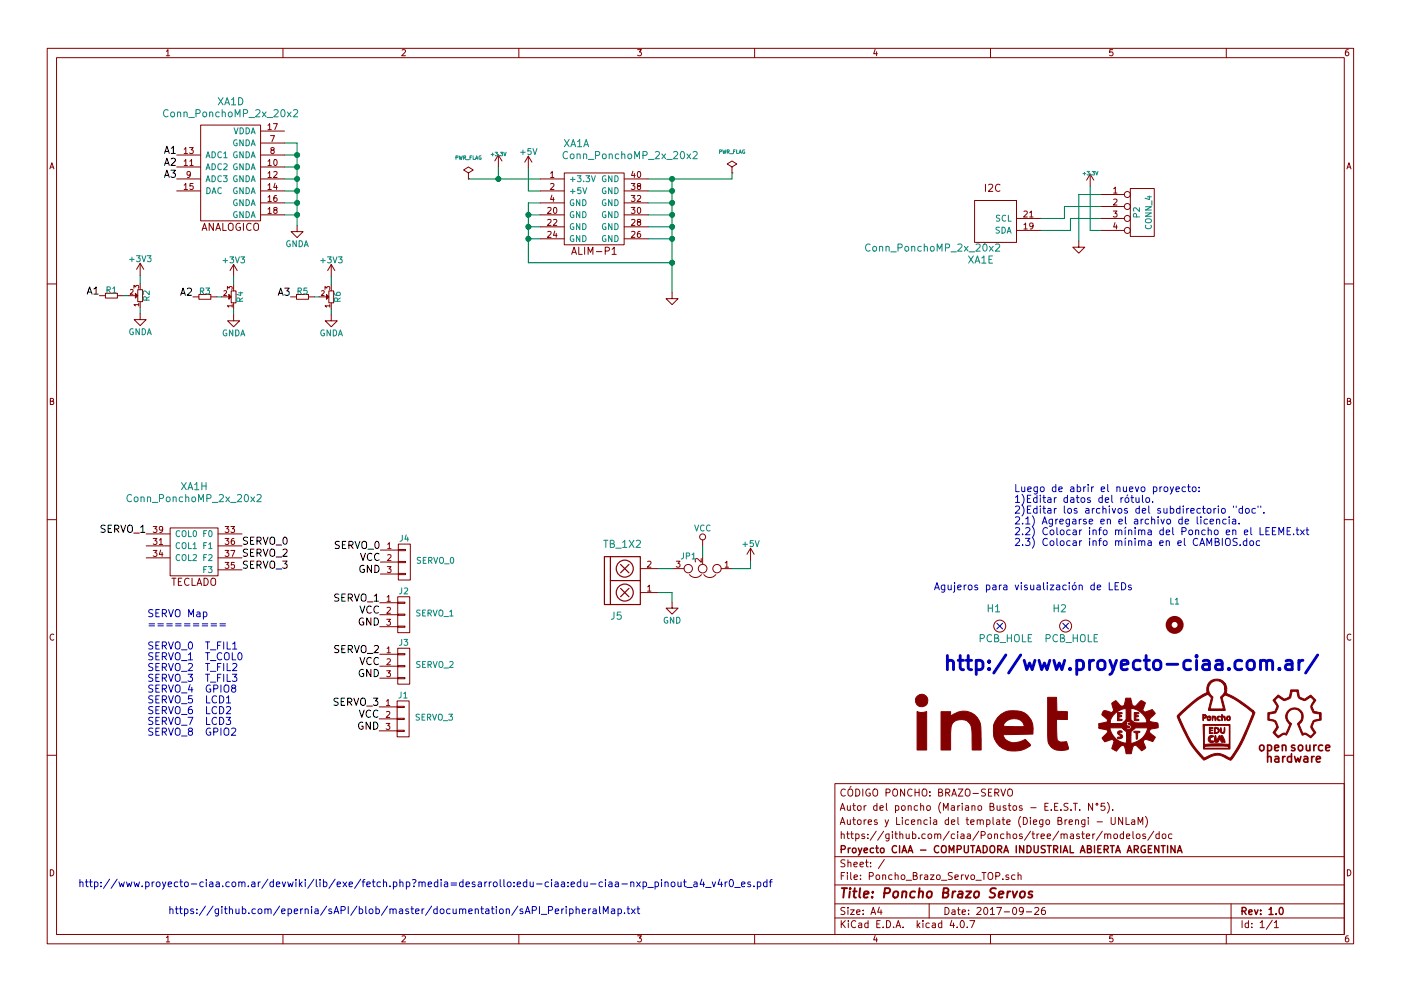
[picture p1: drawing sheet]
EESchema Schematic File Version 2
LIBS:EESTN5
LIBS:power
LIBS:Poncho_Brazo_Servo_TOP-cache
EELAYER 25 0
EELAYER END
$Descr A4 11693 8268
encoding utf-8
Sheet 1 1
Title "Poncho Brazo Servos"
Date "2017-09-26"
Rev "1.0"
Comp "Proyecto CIAA - COMPUTADORA INDUSTRIAL ABIERTA ARGENTINA"
Comment1 "https://github.com/ciaa/Ponchos/tree/master/modelos/doc"
Comment2 "Autores y Licencia del template (Diego Brengi - UNLaM)"
Comment3 "Autor del poncho (Mariano Bustos - E.E.S.T. N°5). "
Comment4 "CÓDIGO PONCHO: BRAZO-SERVO"
$EndDescr
$Comp
L OSHWA #G4
U 1 1
P 10800 6050
F 0 "#G4" H 10770 6450 60  0001 C CNN
F 1 "OSHWA" H 10800 6353 60  0001 C CNN
F 2 "Poncho_Esqueleto:Logo_OSHWA" H 10800 6050 60  0001 C CNN
F 3 "" H 10800 6050 60  0000 C CNN
	1    10800 6050
	1    0    0    -1  
$EndComp
$Comp
L Logo_Poncho #G3
U 1 1
P 10150 6000
F 0 "#G3" H 10100 5600 60  0001 C CNN
F 1 "Logo_Poncho" H 10350 5600 60  0001 C CNN
F 2 "Poncho_Esqueleto:Logo_Poncho" H 10150 6000 60  0001 C CNN
F 3 "" H 10150 6000 60  0001 C CNN
	1    10150 6000
	1    0    0    -1  
$EndComp
Text Notes 7880 5590 0    118  ~ 24
http://www.proyecto-ciaa.com.ar/
$Comp
L CONN_4 P2
U 1 1
P 9535 1765
F 0 "P2" V 9485 1765 50  0000 C CNN
F 1 "CONN_4" V 9585 1765 50  0000 C CNN
F 2 "EESTN5:pin_strip_4" H 9935 1465 60  0001 C CNN
F 3 "" H 9535 1765 60  0000 C CNN
	1    9535 1765
	1    0    0    -1  
$EndComp
Text Notes 8465 4550 0    60   ~ 0
Luego de abrir el nuevo proyecto:\n1)Editar datos del rótulo.\n2)Editar los archivos del subdirectorio "doc".\n2.1) Agregarse en el archivo de licencia.\n2.2) Colocar info mínima del Poncho en el LEEME.txt\n2.3) Colocar info mínima en el CAMBIOS.doc
Connection ~ 4160 1485
$Comp
L PWR_FLAG #FLG01
U 1 1
P 3910 1485
F 0 "#FLG01" H 3910 1580 30  0001 C CNN
F 1 "PWR_FLAG" H 3910 1665 30  0000 C CNN
F 2 "" H 3910 1485 60  0000 C CNN
F 3 "" H 3910 1485 60  0000 C CNN
	1    3910 1485
	1    0    0    -1  
$EndComp
Wire Wire Line
	4160 1485 4160 1385
Wire Wire Line
	3910 1485 4510 1485
Connection ~ 5610 1585
Wire Wire Line
	5410 1485 6110 1485
Wire Wire Line
	5610 1485 5610 2435
Wire Wire Line
	5410 1585 5610 1585
$Comp
L GND #PWR02
U 1 1
P 5610 2435
F 0 "#PWR02" H 5610 2435 30  0001 C CNN
F 1 "GND" H 5610 2365 30  0001 C CNN
F 2 "" H 5610 2435 60  0000 C CNN
F 3 "" H 5610 2435 60  0000 C CNN
	1    5610 2435
	1    0    0    -1  
$EndComp
$Comp
L Conn_PonchoMP_2x_20x2 XA1
U 1 1
P 4960 1735
F 0 "XA1" H 4810 2285 60  0000 C CNN
F 1 "Conn_PonchoMP_2x_20x2" H 5260 2185 60  0000 C CNN
F 2 "Poncho_Esqueleto:Conn_Poncho_Derecha" H 4310 1185 60  0001 C CNN
F 3 "" H 4810 2085 60  0000 C CNN
	1    4960 1735
	1    0    0    -1  
$EndComp
$Comp
L PWR_FLAG #FLG03
U 1 1
P 6110 1435
F 0 "#FLG03" H 6110 1530 30  0001 C CNN
F 1 "PWR_FLAG" H 6110 1615 30  0000 C CNN
F 2 "" H 6110 1435 60  0000 C CNN
F 3 "" H 6110 1435 60  0000 C CNN
	1    6110 1435
	1    0    0    -1  
$EndComp
Wire Wire Line
	6110 1485 6110 1435
Connection ~ 5610 1485
Wire Wire Line
	8685 1815 8885 1815
Wire Wire Line
	8885 1815 8885 1715
Wire Wire Line
	8885 1715 9185 1715
$Comp
L PCB_HOLE H2
U 1 1
P 8895 5220
F 0 "H2" H 8845 5370 60  0000 C CNN
F 1 "PCB_HOLE" H 8945 5120 60  0000 C CNN
F 2 "Poncho_Modelos:Led_Hole" H 8745 5270 60  0001 C CNN
F 3 "PCB HOLE" H 8845 5370 60  0001 C CNN
	1    8895 5220
	1    0    0    -1  
$EndComp
$Comp
L PCB_HOLE H1
U 1 1
P 8345 5220
F 0 "H1" H 8295 5370 60  0000 C CNN
F 1 "PCB_HOLE" H 8395 5120 60  0000 C CNN
F 2 "Poncho_Modelos:Led_Hole" H 8195 5270 60  0001 C CNN
F 3 "PCB HOLE" H 8295 5370 60  0001 C CNN
	1    8345 5220
	1    0    0    -1  
$EndComp
NoConn ~ 8345 5220
NoConn ~ 8895 5220
Wire Wire Line
	9185 1815 8935 1815
Wire Wire Line
	8935 1815 8935 1915
Wire Wire Line
	8935 1915 8685 1915
$Comp
L +3.3V #PWR04
U 1 1
P 4160 1385
F 0 "#PWR04" H 4160 1345 30  0001 C CNN
F 1 "+3.3V" H 4160 1495 30  0000 C CNN
F 2 "" H 4160 1385 60  0000 C CNN
F 3 "" H 4160 1385 60  0000 C CNN
	1    4160 1385
	1    0    0    -1  
$EndComp
$Comp
L +3.3V #PWR05
U 1 1
P 9100 1545
F 0 "#PWR05" H 9100 1505 30  0001 C CNN
F 1 "+3.3V" H 9100 1655 30  0000 C CNN
F 2 "" H 9100 1545 60  0000 C CNN
F 3 "" H 9100 1545 60  0000 C CNN
	1    9100 1545
	1    0    0    -1  
$EndComp
Wire Wire Line
	5410 1685 5610 1685
Connection ~ 5610 1685
Wire Wire Line
	5410 1785 5610 1785
Connection ~ 5610 1785
Wire Wire Line
	5410 1885 5610 1885
Connection ~ 5610 1885
Wire Wire Line
	5410 1985 5610 1985
Connection ~ 5610 1985
Wire Wire Line
	4510 1685 4410 1685
Wire Wire Line
	4410 1685 4410 2185
Wire Wire Line
	4410 2185 5610 2185
Connection ~ 5610 2185
Wire Wire Line
	4510 1785 4410 1785
Connection ~ 4410 1785
Wire Wire Line
	4410 1885 4510 1885
Connection ~ 4410 1885
Wire Wire Line
	4510 1985 4410 1985
Connection ~ 4410 1985
Text Notes 7795 4920 0    60   ~ 0
Agujeros para visualización de LEDs
$Comp
L Conn_PonchoMP_2x_20x2 XA1
U 4 1
P 1925 1385
F 0 "XA1" H 1925 1935 60  0000 C CNN
F 1 "Conn_PonchoMP_2x_20x2" H 1925 1835 60  0000 C CNN
F 2 "Poncho_Esqueleto:Conn_Poncho_Derecha" H 1775 1735 60  0001 C CNN
F 3 "" H 1775 1735 60  0000 C CNN
	4    1925 1385
	1    0    0    -1  
$EndComp
$Comp
L Conn_PonchoMP_2x_20x2 XA1
U 8 1
P 1620 4600
F 0 "XA1" H 1620 5150 60  0000 C CNN
F 1 "Conn_PonchoMP_2x_20x2" H 1620 5050 60  0000 C CNN
F 2 "Poncho_Esqueleto:Conn_Poncho_Derecha" H 1470 4950 60  0001 C CNN
F 3 "" H 1470 4950 60  0000 C CNN
	8    1620 4600
	1    0    0    -1  
$EndComp
$Comp
L LOGO_INET #G1
U 1 1
P 8300 6035
F 0 "#G1" H 8300 5755 60  0001 C CNN
F 1 "LOGO_INET" H 8300 6315 60  0001 C CNN
F 2 "" H 8300 6035 60  0001 C CNN
F 3 "" H 8300 6035 60  0001 C CNN
	1    8300 6035
	1    0    0    -1  
$EndComp
$Comp
L LOGO_ROTULO #G2
U 1 1
P 9420 6050
F 0 "#G2" H 9420 5828 60  0001 C CNN
F 1 "LOGO_ROTULO" H 9420 6272 60  0001 C CNN
F 2 "" H 9420 6050 60  0001 C CNN
F 3 "" H 9420 6050 60  0001 C CNN
	1    9420 6050
	1    0    0    -1  
$EndComp
Text Label 1220 4450 2    60   ~ 0
SERVO_1
Text Notes 1230 6135 0    60   ~ 0
SERVO Map\n=========\n\nSERVO_0  T_FIL1\nSERVO_1  T_COL0\nSERVO_2  T_FIL2\nSERVO_3  T_FIL3\nSERVO_4  GPIO8\nSERVO_5  LCD1\nSERVO_6  LCD2\nSERVO_7  LCD3\nSERVO_8  GPIO2
Text Label 2020 4550 0    60   ~ 0
SERVO_0
Text Label 2020 4650 0    60   ~ 0
SERVO_2
Text Label 2020 4750 0    60   ~ 0
SERVO_3
$Comp
L CONN_01X03 J4
U 1 1
P 3375 4685
F 0 "J4" H 3375 4885 50  0000 C CNN
F 1 "SERVO_0" H 3635 4700 50  0000 C CNN
F 2 "EESTN5:Pin_Strip_3" H 3375 4685 50  0001 C CNN
F 3 "" H 3375 4685 50  0001 C CNN
	1    3375 4685
	1    0    0    -1  
$EndComp
Text Label 3175 4685 2    60   ~ 0
VCC
Text Label 3175 4785 2    60   ~ 0
GND
Text Label 3175 4585 2    60   ~ 0
SERVO_0
$Comp
L CONN_01X03 J2
U 1 1
P 3370 5125
F 0 "J2" H 3370 5325 50  0000 C CNN
F 1 "SERVO_1" H 3630 5140 50  0000 C CNN
F 2 "EESTN5:Pin_Strip_3" H 3370 5125 50  0001 C CNN
F 3 "" H 3370 5125 50  0001 C CNN
	1    3370 5125
	1    0    0    -1  
$EndComp
Text Label 3170 5125 2    60   ~ 0
VCC
Text Label 3170 5225 2    60   ~ 0
GND
Text Label 3170 5025 2    60   ~ 0
SERVO_1
$Comp
L CONN_01X03 J3
U 1 1
P 3370 5555
F 0 "J3" H 3370 5755 50  0000 C CNN
F 1 "SERVO_2" H 3630 5570 50  0000 C CNN
F 2 "EESTN5:Pin_Strip_3" H 3370 5555 50  0001 C CNN
F 3 "" H 3370 5555 50  0001 C CNN
	1    3370 5555
	1    0    0    -1  
$EndComp
Text Label 3170 5555 2    60   ~ 0
VCC
Text Label 3170 5655 2    60   ~ 0
GND
Text Label 3170 5455 2    60   ~ 0
SERVO_2
$Comp
L CONN_01X03 J1
U 1 1
P 3365 5995
F 0 "J1" H 3365 6195 50  0000 C CNN
F 1 "SERVO_3" H 3625 6010 50  0000 C CNN
F 2 "EESTN5:Pin_Strip_3" H 3365 5995 50  0001 C CNN
F 3 "" H 3365 5995 50  0001 C CNN
	1    3365 5995
	1    0    0    -1  
$EndComp
Text Label 3165 5995 2    60   ~ 0
VCC
Text Label 3165 6095 2    60   ~ 0
GND
Text Label 3165 5895 2    60   ~ 0
SERVO_3
$Comp
L POT R2
U 1 1
P 1170 2460
F 0 "R2" H 1170 2410 50  0000 C CNN
F 1 "POT" H 1170 2310 50  0001 C CNN
F 2 "EESTN5:Potenciometro_Perilla_Aluminio" H 1170 2460 60  0001 C CNN
F 3 "" H 1170 2460 60  0000 C CNN
	1    1170 2460
	0    -1   -1   0   
$EndComp
$Comp
L R R1
U 1 1
P 930 2460
F 0 "R1" V 880 2460 50  0000 C CNN
F 1 "R" V 980 2460 50  0001 C CNN
F 2 "EESTN5:R_1206" H 930 2460 60  0001 C CNN
F 3 "" H 930 2460 60  0000 C CNN
	1    930  2460
	0    1    1    0   
$EndComp
Wire Wire Line
	1170 2610 1170 2560
$Comp
L +3V3 #PWR06
U 1 1
P 1170 2290
F 0 "#PWR06" H 1170 2140 50  0001 C CNN
F 1 "+3V3" H 1170 2430 50  0000 C CNN
F 2 "" H 1170 2290 50  0001 C CNN
F 3 "" H 1170 2290 50  0001 C CNN
	1    1170 2290
	1    0    0    -1  
$EndComp
Wire Wire Line
	1170 2290 1170 2360
Wire Wire Line
	1070 2460 1030 2460
Text Label 830  2460 2    60   ~ 0
A1
$Comp
L POT R4
U 1 1
P 1950 2470
F 0 "R4" H 1950 2420 50  0000 C CNN
F 1 "POT" H 1950 2320 50  0001 C CNN
F 2 "EESTN5:Potenciometro_Perilla_Aluminio" H 1950 2470 60  0001 C CNN
F 3 "" H 1950 2470 60  0000 C CNN
	1    1950 2470
	0    -1   -1   0   
$EndComp
$Comp
L R R3
U 1 1
P 1710 2470
F 0 "R3" V 1660 2470 50  0000 C CNN
F 1 "R" V 1760 2470 50  0001 C CNN
F 2 "EESTN5:R_1206" H 1710 2470 60  0001 C CNN
F 3 "" H 1710 2470 60  0000 C CNN
	1    1710 2470
	0    1    1    0   
$EndComp
Wire Wire Line
	1950 2620 1950 2570
$Comp
L +3V3 #PWR07
U 1 1
P 1950 2300
F 0 "#PWR07" H 1950 2150 50  0001 C CNN
F 1 "+3V3" H 1950 2440 50  0000 C CNN
F 2 "" H 1950 2300 50  0001 C CNN
F 3 "" H 1950 2300 50  0001 C CNN
	1    1950 2300
	1    0    0    -1  
$EndComp
Wire Wire Line
	1950 2300 1950 2370
Wire Wire Line
	1850 2470 1810 2470
Text Label 1610 2470 2    60   ~ 0
A2
$Comp
L POT R6
U 1 1
P 2765 2470
F 0 "R6" H 2765 2420 50  0000 C CNN
F 1 "POT" H 2765 2320 50  0001 C CNN
F 2 "EESTN5:Potenciometro_Perilla_Aluminio" H 2765 2470 60  0001 C CNN
F 3 "" H 2765 2470 60  0000 C CNN
	1    2765 2470
	0    -1   -1   0   
$EndComp
$Comp
L R R5
U 1 1
P 2525 2470
F 0 "R5" V 2475 2470 50  0000 C CNN
F 1 "R" V 2575 2470 50  0001 C CNN
F 2 "EESTN5:R_1206" H 2525 2470 60  0001 C CNN
F 3 "" H 2525 2470 60  0000 C CNN
	1    2525 2470
	0    1    1    0   
$EndComp
Wire Wire Line
	2765 2620 2765 2570
$Comp
L +3V3 #PWR08
U 1 1
P 2765 2300
F 0 "#PWR08" H 2765 2150 50  0001 C CNN
F 1 "+3V3" H 2765 2440 50  0000 C CNN
F 2 "" H 2765 2300 50  0001 C CNN
F 3 "" H 2765 2300 50  0001 C CNN
	1    2765 2300
	1    0    0    -1  
$EndComp
Wire Wire Line
	2765 2300 2765 2370
Wire Wire Line
	2665 2470 2625 2470
Text Label 2425 2470 2    60   ~ 0
A3
Text Label 1475 1285 2    60   ~ 0
A1
Text Label 1475 1385 2    60   ~ 0
A2
Text Label 1475 1485 2    60   ~ 0
A3
$Comp
L GNDA #PWR09
U 1 1
P 1170 2610
F 0 "#PWR09" H 1170 2360 50  0001 C CNN
F 1 "GNDA" H 1170 2460 50  0000 C CNN
F 2 "" H 1170 2610 50  0001 C CNN
F 3 "" H 1170 2610 50  0001 C CNN
	1    1170 2610
	1    0    0    -1  
$EndComp
$Comp
L GNDA #PWR010
U 1 1
P 1950 2620
F 0 "#PWR010" H 1950 2370 50  0001 C CNN
F 1 "GNDA" H 1950 2470 50  0000 C CNN
F 2 "" H 1950 2620 50  0001 C CNN
F 3 "" H 1950 2620 50  0001 C CNN
	1    1950 2620
	1    0    0    -1  
$EndComp
$Comp
L GNDA #PWR011
U 1 1
P 2765 2620
F 0 "#PWR011" H 2765 2370 50  0001 C CNN
F 1 "GNDA" H 2765 2470 50  0000 C CNN
F 2 "" H 2765 2620 50  0001 C CNN
F 3 "" H 2765 2620 50  0001 C CNN
	1    2765 2620
	1    0    0    -1  
$EndComp
Text Notes 5345 7625 2    60   ~ 0
https://github.com/epernia/sAPI/blob/master/documentation/sAPI_PeripheralMap.txt
Text Notes 6450 7400 2    60   ~ 0
http://www.proyecto-ciaa.com.ar/devwiki/lib/exe/fetch.php?media=desarrollo:edu-ciaa:edu-ciaa-nxp_pinout_a4_v4r0_es.pdf
$Comp
L GNDA #PWR012
U 1 1
P 2480 1875
F 0 "#PWR012" H 2480 1625 50  0001 C CNN
F 1 "GNDA" H 2480 1725 50  0000 C CNN
F 2 "" H 2480 1875 50  0001 C CNN
F 3 "" H 2480 1875 50  0001 C CNN
	1    2480 1875
	1    0    0    -1  
$EndComp
Wire Wire Line
	2480 1785 2375 1785
Wire Wire Line
	2375 1685 2480 1685
Connection ~ 2480 1785
Wire Wire Line
	2375 1585 2480 1585
Connection ~ 2480 1685
Wire Wire Line
	2375 1485 2480 1485
Connection ~ 2480 1585
Wire Wire Line
	2375 1385 2480 1385
Connection ~ 2480 1485
Wire Wire Line
	2375 1285 2480 1285
Connection ~ 2480 1385
Wire Wire Line
	2375 1185 2480 1185
Connection ~ 2480 1285
$Comp
L Mounting_Hole L1
U 1 1
P 9805 5210
F 0 "L1" H 9805 5410 50  0000 C CNN
F 1 "Mounting_Hole" H 9805 5335 50  0001 C CNN
F 2 "EESTN5:LOGO_INET_CHICO" H 9805 5210 60  0001 C CNN
F 3 "" H 9805 5210 60  0001 C CNN
	1    9805 5210
	1    0    0    -1  
$EndComp
$Comp
L GND #PWR013
U 1 1
P 9005 2005
F 0 "#PWR013" H 9005 2005 30  0001 C CNN
F 1 "GND" H 9005 1935 30  0001 C CNN
F 2 "" H 9005 2005 60  0000 C CNN
F 3 "" H 9005 2005 60  0000 C CNN
	1    9005 2005
	1    0    0    -1  
$EndComp
$Comp
L Conn_PonchoMP_2x_20x2 XA1
U 5 1
P 8285 1865
F 0 "XA1" H 8185 2165 60  0000 C CNN
F 1 "Conn_PonchoMP_2x_20x2" H 7785 2065 60  0000 C CNN
F 2 "Poncho_Esqueleto:Conn_Poncho_Derecha" H 7635 1465 60  0001 C CNN
F 3 "" H 8135 2215 60  0000 C CNN
	5    8285 1865
	1    0    0    1   
$EndComp
Wire Wire Line
	9185 1615 9005 1615
Wire Wire Line
	9005 1615 9005 2005
Wire Wire Line
	9185 1915 9100 1915
Wire Wire Line
	9100 1915 9100 1545
$Comp
L TB_1X2 J5
U 1 1
P 5145 4840
F 0 "J5" H 5145 5140 60  0000 C CNN
F 1 "TB_1X2" H 5195 4540 60  0000 C CNN
F 2 "EESTN5:BORNERA2_AZUL" H 5095 4890 60  0001 C CNN
F 3 "" H 5095 4890 60  0000 C CNN
	1    5145 4840
	1    0    0    1   
$EndComp
$Comp
L GND #PWR014
U 1 1
P 5610 5020
F 0 "#PWR014" H 5610 4770 50  0001 C CNN
F 1 "GND" H 5610 4870 50  0000 C CNN
F 2 "" H 5610 5020 50  0001 C CNN
F 3 "" H 5610 5020 50  0001 C CNN
	1    5610 5020
	1    0    0    -1  
$EndComp
Wire Wire Line
	5610 5020 5610 4940
Wire Wire Line
	5610 4940 5495 4940
$Comp
L Jumper_NC_Dual JP1
U 1 1
P 5865 4740
F 0 "JP1" H 5915 4640 50  0000 L CNN
F 1 "Jumper_NC_Dual" H 5865 4840 50  0001 C BNN
F 2 "EESTN5:Pin_Strip_3" H 5865 4740 50  0001 C CNN
F 3 "" H 5865 4740 50  0001 C CNN
	1    5865 4740
	-1   0    0    1   
$EndComp
Wire Wire Line
	5615 4740 5495 4740
$Comp
L VCC #PWR015
U 1 1
P 5865 4550
F 0 "#PWR015" H 5865 4400 50  0001 C CNN
F 1 "VCC" H 5865 4700 50  0000 C CNN
F 2 "" H 5865 4550 50  0001 C CNN
F 3 "" H 5865 4550 50  0001 C CNN
	1    5865 4550
	1    0    0    -1  
$EndComp
Wire Wire Line
	5865 4550 5865 4640
$Comp
L +5V #PWR016
U 1 1
P 4410 1395
F 0 "#PWR016" H 4410 1245 50  0001 C CNN
F 1 "+5V" H 4410 1535 50  0000 C CNN
F 2 "" H 4410 1395 50  0001 C CNN
F 3 "" H 4410 1395 50  0001 C CNN
	1    4410 1395
	1    0    0    -1  
$EndComp
Wire Wire Line
	4510 1585 4410 1585
Wire Wire Line
	4410 1585 4410 1395
Wire Wire Line
	6265 4670 6265 4740
Wire Wire Line
	6265 4740 6115 4740
$Comp
L +5V #PWR017
U 1 1
P 6265 4670
F 0 "#PWR017" H 6265 4520 50  0001 C CNN
F 1 "+5V" H 6265 4810 50  0000 C CNN
F 2 "" H 6265 4670 50  0001 C CNN
F 3 "" H 6265 4670 50  0001 C CNN
	1    6265 4670
	1    0    0    -1  
$EndComp
Wire Wire Line
	2480 1185 2480 1875
$EndSCHEMATC
